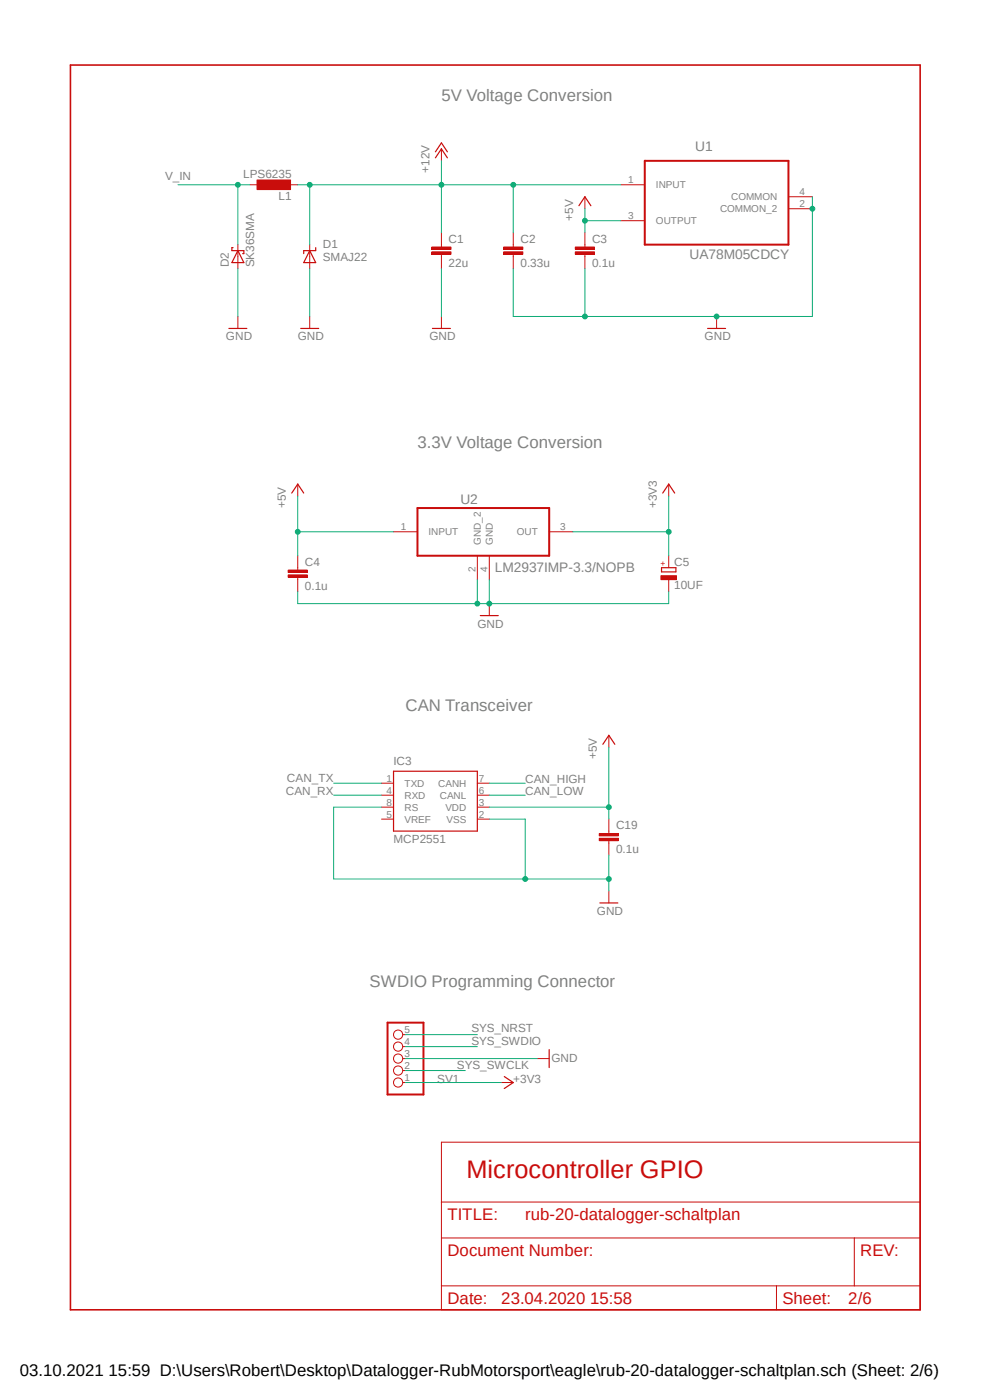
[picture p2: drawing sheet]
<svg xmlns="http://www.w3.org/2000/svg" width="210mm" height="297mm" viewBox="0 0 210 297" stroke-linecap="round" stroke-linejoin="round" font-family="sans-serif">
<path d="M14.4 13.5l181.1 265M195.5 13.5l-181.1 265" fill="none" stroke="#fff" stroke-width=".21"/>
<path d="M14.9 13.8h180.3v264.1h-180.3z" fill="none" stroke="#c90d0c" stroke-width=".34"/>
<g fill="none" stroke="#c90d0c" stroke-width=".21">
<path d="M80.9 166.2h2.6M80.9 168.7h2.6M80.9 171.2h2.6M80.9 173.8h2.6M101.3 166.2h2.5M101.3 168.7h2.5M101.3 171.2h2.5M101.3 173.8h2.5M129.2 176.3v.5M129.2 178.4v.5M93.6 242.3h101.6v35.6h-101.6zM93.6 255h101.6"/>
<path d="M93.6 262.6h101.6M93.6 272.8h101.6M164.7 272.8v5.1M181.2 262.6v10.2"/>
</g>
<path d="M83.5 163.6h17.8v12.7h-17.8z" fill="none" stroke="#c90d0c" stroke-width=".25"/>
<path d="M127.1 177.8h4.1v.6h-4.1z" fill-rule="evenodd" fill="#c90d0c"/>
<path d="M127.1 177.8h4.1v.6h-4.1z" fill="none" stroke="#c90d0c" stroke-width=".21"/>
<path d="M127.1 176.8h4.1v.5h-4.1z" fill-rule="evenodd" fill="#c90d0c"/>
<g fill="none" stroke="#c90d0c" stroke-width=".21">
<path d="M131.7 39.2h5.1M108.9 51.9v.5M108.9 53.9v.5M131.7 46.8h5.1M167.3 41.7h5M167.3 44.3h5M50.5 67.1v2.6M65.7 67.1v2.6M93.6 67.1v2.6M152 67.1v2.6M129.2 156v2.5M127.1 176.8h4.1v.5h-4.1z"/>
<path d="M129.2 173.8v2.5M129.2 178.9v2.5M129.2 189v2.6M85.5 219.5h.5M85.5 229.7h.5M85.5 227.1h.5M85.5 224.6h.5M85.5 222h.5M106.3 229.7h2.6M114 224.6h2.5"/>
<circle cx="84.5" cy="219.5" r=".98"/>
<circle cx="84.5" cy="227.1" r=".98"/>
<circle cx="84.5" cy="229.7" r=".98"/>
<circle cx="84.5" cy="224.6" r=".98"/>
<circle cx="84.5" cy="222" r=".98"/>
</g>
<path d="M48.6 69.7h3.8M63.8 69.7h3.8M91.7 69.7h3.8M150.1 69.7h3.8M127.9 157.9l1.3-1.9 1.2 1.9M127.3 191.6h3.8M107 228.4l1.9 1.3-1.9 1.2M116.5 222.7v3.8" fill="none" stroke="#c90d0c" stroke-width=".25"/>
<path d="M136.8 34.1h30.5v17.8h-30.5zM82.2 217h7.6v15.2h-7.6z" fill="none" stroke="#c90d0c" stroke-width=".42"/>
<path d="M106.8 53.4h4.1v.5h-4.1z" fill-rule="evenodd" fill="#c90d0c"/>
<path d="M106.8 53.4h4.1v.5h-4.1z" fill="none" stroke="#c90d0c" stroke-width=".21"/>
<path d="M106.8 52.4h4.1v.5h-4.1z" fill-rule="evenodd" fill="#c90d0c"/>
<path d="M106.8 52.4h4.1v.5h-4.1zM108.9 49.4v2.5M108.9 54.4v2.6M124.1 51.9v.5M124.1 53.9v.5" fill="none" stroke="#c90d0c" stroke-width=".21"/>
<path d="M122 53.4h4.1v.5h-4.1z" fill-rule="evenodd" fill="#c90d0c"/>
<path d="M122 53.4h4.1v.5h-4.1z" fill="none" stroke="#c90d0c" stroke-width=".21"/>
<path d="M122 52.4h4.1v.5h-4.1z" fill-rule="evenodd" fill="#c90d0c"/>
<path d="M93.6 31.6v2.5M50.5 51.9v5.1M65.7 51.9v5.1M122 52.4h4.1v.5h-4.1zM124.1 41.7v2.6M124.1 49.4v2.5M124.1 54.4v2.6" fill="none" stroke="#c90d0c" stroke-width=".21"/>
<path d="M92.4 33.5l1.2-1.9 1.3 1.9M92.4 32.2l1.2-1.9 1.3 1.9M49.4 52.5h-.2v.7h2.5v.6h-.2M50.5 53.2l1.2 2.5h-2.5zM65.7 53.2l1.3 2.5h-2.6zM67 52.5v.7h-2.6v.6M122.8 43.6l1.3-1.9 1.2 1.9" fill="none" stroke="#c90d0c" stroke-width=".25"/>
<path d="M54.5 38.2h7.1v2h-7.1z" fill-rule="evenodd" fill="#c90d0c"/>
<path d="M53 39.2h2.5M54.5 38.2h7.1v2h-7.1zM60.6 39.2h2.6M63.2 102.7v2.5M83.5 112.8h5.1M101.3 117.9v5.1M103.8 117.9v5.1M116.5 112.8h5M141.9 102.7v2.5M63.2 120.4v.5M63.2 122.5v.5M103.8 128.1v2.5" fill="none" stroke="#c90d0c" stroke-width=".21"/>
<path d="M88.6 107.8h27.9v10.1h-27.9z" fill="none" stroke="#c90d0c" stroke-width=".42"/>
<path d="M61.9 104.6l1.3-1.9 1.2 1.9M140.6 104.6l1.3-1.9 1.2 1.9M101.9 130.6h3.8" fill="none" stroke="#c90d0c" stroke-width=".25"/>
<path d="M61.1 122h4.1v.5h-4.1z" fill-rule="evenodd" fill="#c90d0c"/>
<path d="M61.1 122h4.1v.5h-4.1z" fill="none" stroke="#c90d0c" stroke-width=".21"/>
<path d="M61.1 120.9h4.1v.6h-4.1z" fill-rule="evenodd" fill="#c90d0c"/>
<path d="M63.2 117.9v2.5M61.1 120.9h4.1v.6h-4.1zM63.2 123v2.5" fill="none" stroke="#c90d0c" stroke-width=".21"/>
<path d="M140.3 120.4h3.1v.9h-3.1z" fill="none" stroke="#c90d0c" stroke-width=".25"/>
<path d="M140.2 122.1h3.3v.9h-3.3z" fill-rule="evenodd" fill="#c90d0c"/>
<path d="M93.6 51.9v.5M93.6 53.9v.5M141.9 117.9v2.5M140.2 122.1h3.3v.9h-3.3zM141.9 123v2.5" fill="none" stroke="#c90d0c" stroke-width=".21"/>
<path d="M91.6 53.4h4.1v.5h-4.1z" fill-rule="evenodd" fill="#c90d0c"/>
<path d="M91.6 53.4h4.1v.5h-4.1z" fill="none" stroke="#c90d0c" stroke-width=".21"/>
<path d="M91.6 52.4h4.1v.5h-4.1z" fill-rule="evenodd" fill="#c90d0c"/>
<path d="M91.6 52.4h4.1v.5h-4.1zM93.6 49.4v2.5M93.6 54.4v2.6" fill="none" stroke="#c90d0c" stroke-width=".21"/>
<path d="M80.9 171.2h-10.1v15.3h40.6M129.2 181.4v7.6" fill="none" stroke="#0dab76" stroke-width=".21"/>
<circle cx="129.2" cy="186.5" r=".51" fill="#0dab76"/>
<g fill="none" stroke="#0dab76" stroke-width=".21">
<path d="M103.8 173.8h7.6v12.7h17.8"/>
<circle cx="129.2" cy="186.5" r=".51"/>
</g>
<circle cx="111.4" cy="186.5" r=".51" fill="#0dab76"/>
<g fill="none" stroke="#0dab76" stroke-width=".21">
<path d="M172.3 41.7v25.4h-20.3M86 224.6h28"/>
<circle cx="111.4" cy="186.5" r=".51"/>
</g>
<circle cx="172.3" cy="44.3" r=".51" fill="#0dab76"/>
<g fill="none" stroke="#0dab76" stroke-width=".21">
<path d="M124.1 57v10.1h27.9"/>
<circle cx="172.3" cy="44.3" r=".51"/>
</g>
<circle cx="152" cy="67.1" r=".51" fill="#0dab76"/>
<g fill="none" stroke="#0dab76" stroke-width=".21">
<path d="M108.9 57v10.1h15.2"/>
<circle cx="152" cy="67.1" r=".51"/>
</g>
<circle cx="124.1" cy="67.1" r=".51" fill="#0dab76"/>
<g fill="none" stroke="#0dab76" stroke-width=".21">
<path d="M50.5 57v10.1M65.7 57v10.1M93.6 57v10.1M101.3 123v5.1h2.5v-5.1"/>
<circle cx="124.1" cy="67.1" r=".51"/>
</g>
<circle cx="103.8" cy="128.1" r=".51" fill="#0dab76"/>
<g fill="none" stroke="#0dab76" stroke-width=".21">
<path d="M63.2 125.5v2.6h38.1"/>
<circle cx="103.8" cy="128.1" r=".51"/>
</g>
<circle cx="101.3" cy="128.1" r=".51" fill="#0dab76"/>
<g fill="none" stroke="#0dab76" stroke-width=".21">
<path d="M141.9 125.5v2.6h-38.1M129.2 158.5v15.3M103.8 171.2h25.4"/>
<circle cx="101.3" cy="128.1" r=".51"/>
</g>
<circle cx="129.2" cy="171.2" r=".51" fill="#0dab76"/>
<g fill="none" stroke="#0dab76" stroke-width=".21">
<path d="M124.1 44.3v5.1M124.1 46.8h7.6"/>
<circle cx="129.2" cy="171.2" r=".51"/>
</g>
<circle cx="124.1" cy="46.8" r=".51" fill="#0dab76"/>
<g fill="none" stroke="#0dab76" stroke-width=".21">
<path d="M63.2 112.8h20.3M63.2 105.2v12.7"/>
<circle cx="124.1" cy="46.8" r=".51"/>
</g>
<circle cx="63.2" cy="112.8" r=".51" fill="#0dab76"/>
<g fill="none" stroke="#0dab76" stroke-width=".21">
<path d="M121.5 112.8h20.4M141.9 105.2v12.7M70.8 168.7h10.1M70.8 166.2h10.1M103.8 168.7h7.6M103.8 166.2h7.6M86 219.5h15.3M86 222h15.3M86 229.7h20.3"/>
<circle cx="63.2" cy="112.8" r=".51"/>
</g>
<circle cx="141.9" cy="112.8" r=".51" fill="#0dab76"/>
<g fill="none" stroke="#0dab76" stroke-width=".21">
<path d="M93.6 34.1v5.1h38.1M108.9 39.2v10.2M86 227.1h12.7"/>
<circle cx="141.9" cy="112.8" r=".51"/>
</g>
<circle cx="108.9" cy="39.2" r=".51" fill="#0dab76"/>
<g fill="none" stroke="#0dab76" stroke-width=".21">
<path d="M93.6 39.2v10.2"/>
<circle cx="108.9" cy="39.2" r=".51"/>
</g>
<circle cx="93.6" cy="39.2" r=".51" fill="#0dab76"/>
<g fill="none" stroke="#0dab76" stroke-width=".21">
<path d="M63.2 39.2h30.4M65.7 39.2v12.7"/>
<circle cx="93.6" cy="39.2" r=".51"/>
</g>
<circle cx="65.7" cy="39.2" r=".51" fill="#0dab76"/>
<g fill="none" stroke="#0dab76" stroke-width=".21">
<path d="M37.8 39.2h15.2M50.5 39.2v12.7"/>
<circle cx="65.7" cy="39.2" r=".51"/>
</g>
<circle cx="50.5" cy="39.2" r=".51" fill="#0dab76"/>
<circle cx="50.5" cy="39.2" r=".51" fill="none" stroke="#0dab76" stroke-width=".21"/>
<text font-size="5.4" fill="#c90d0c" x="99" y="249.9">Microcontroller GPIO</text>
<g font-size="3.6" fill="#808080">
<text x="93.6" y="21.4">5V Voltage Conversion</text>
<text x="88.6" y="95.1">3.3V Voltage Conversion</text>
<text x="86" y="150.9">CAN Transceiver</text>
<text x="78.4" y="209.3">SWDIO Programming Connector</text>
</g>
<g font-size="3.6" fill="#c90d0c">
<text x="94.9" y="258.8">TITLE:</text>
<text x="111.4" y="258.8">rub-20-datalogger-schaltplan</text>
<text x="94.9" y="266.4">Document Number:</text>
<text x="182.5" y="266.4">REV:</text>
<text x="94.9" y="276.6">Date:</text>
<text x="106.3" y="276.6">23.04.2020 15:58</text>
<text x="166" y="276.6">Sheet:</text>
<text x="180" y="276.6">2/6</text>
</g>
<text font-size="3.6" x="4.2" y="291.8">03.10.2021 15:59 D:\Users\Robert\Desktop\Datalogger-RubMotorsport\eagle\rub-20-datalogger-schaltplan.sch (Sheet: 2/6)</text>
<g font-size="2.9" fill="#808080">
<text x="147.5" y="32">U1</text>
<text x="146.3" y="54.9">UA78M05CDCY</text>
<text x="97.7" y="106.8">U2</text>
<text x="105" y="121.4">LM2937IMP-3.3/NOPB</text>
</g>
<g font-size="2.5" fill="#808080">
<text x="35" y="38.2">V_IN</text>
<text x="51.6" y="37.7">LPS6235</text>
<text x="91.1" y="36.7" transform="rotate(-90 91.1 36.7)">+12V</text>
<text x="59.1" y="42.5">L1</text>
<text x="121.6" y="46.8" transform="rotate(-90 121.6 46.8)">+5V</text>
<text x="68.5" y="52.5">D1</text>
<text x="95.2" y="51.5">C1</text>
<text x="110.4" y="51.5">C2</text>
<text x="125.6" y="51.5">C3</text>
<text x="48.6" y="56.7" transform="rotate(-90 48.6 56.7)">D2</text>
<text x="53.9" y="56.7" transform="rotate(-90 53.9 56.7)">SK36SMA</text>
<text x="68.5" y="55.3">SMAJ22</text>
<text x="95.2" y="56.6">22u</text>
<text x="110.4" y="56.6">0.33u</text>
<text x="125.6" y="56.6">0.1u</text>
<text x="47.9" y="72.2">GND</text>
<text x="63.2" y="72.2">GND</text>
<text x="91.1" y="72.2">GND</text>
<text x="149.5" y="72.2">GND</text>
<text x="60.6" y="107.8" transform="rotate(-90 60.6 107.8)">+5V</text>
<text x="139.3" y="107.8" transform="rotate(-90 139.3 107.8)">+3V3</text>
<text x="143" y="120">C5</text>
<text x="64.7" y="125.1">0.1u</text>
<text x="64.7" y="120.1">C4</text>
<text x="143" y="125.1">10UF</text>
<text x="101.3" y="133.1">GND</text>
<text x="126.6" y="161.1" transform="rotate(-90 126.6 161.1)">+5V</text>
<text x="60.9" y="165.9">CAN_TX</text>
<text x="83.5" y="162.4">IC3</text>
<text x="111.4" y="166.2">CAN_HIGH</text>
<text x="60.6" y="168.7">CAN_RX</text>
<text x="111.4" y="168.7">CAN_LOW</text>
<text x="83.5" y="178.9">MCP2551</text>
<text x="130.7" y="175.9">C19</text>
<text x="130.7" y="181">0.1u</text>
<text x="126.6" y="194.1">GND</text>
<text x="100" y="219">SYS_NRST</text>
<text x="100" y="221.8">SYS_SWDIO</text>
<text x="96.9" y="226.9">SYS_SWCLK</text>
<text x="117" y="225.3">GND</text>
<text x="92.8" y="229.7">SV1</text>
<text x="108.9" y="229.7">+3V3</text>
</g>
<g font-size="2.1" fill="#808080">
<text x="133.3" y="38.9">1</text>
<text x="139.1" y="40">INPUT</text>
<text x="169.6" y="41.4">4</text>
<text x="133.3" y="46.5">3</text>
<text x="139.1" y="47.6">OUTPUT</text>
<text x="152.7" y="45">COMMON_2</text>
<text x="155.1" y="42.5">COMMON</text>
<text x="169.6" y="43.9">2</text>
<text x="85" y="112.5">1</text>
<text x="90.9" y="113.6">INPUT</text>
<text x="109.6" y="113.6">OUT</text>
<text x="118.8" y="112.5">3</text>
<text x="102" y="115.6" transform="rotate(-90 102 115.6)">GND_2</text>
<text x="104.6" y="115.6" transform="rotate(-90 104.6 115.6)">GND</text>
<text x="100.9" y="121.5" transform="rotate(-90 100.9 121.5)">2</text>
<text x="103.4" y="121.5" transform="rotate(-90 103.4 121.5)">4</text>
<text x="82" y="165.8">1</text>
<text x="85.8" y="166.9">TXD</text>
<text x="93" y="166.9">CANH</text>
<text x="101.6" y="165.8">7</text>
<text x="82" y="170.9">8</text>
<text x="82" y="168.4">4</text>
<text x="82" y="173.4">5</text>
<text x="85.8" y="172">RS</text>
<text x="85.8" y="169.5">RXD</text>
<text x="93.3" y="169.5">CANL</text>
<text x="94.5" y="172">VDD</text>
<text x="101.6" y="168.4">6</text>
<text x="101.6" y="170.9">3</text>
<text x="101.6" y="173.4">2</text>
<text x="85.8" y="174.5">VREF</text>
<text x="94.7" y="174.5">VSS</text>
<text x="85.8" y="221.7">4</text>
<text x="85.8" y="219.1">5</text>
<text x="85.8" y="226.7">2</text>
<text x="85.8" y="224.2">3</text>
<text x="85.8" y="229.3">1</text>
</g>
<text font-size="1.8" fill="#c90d0c" x="141.3" y="120.1" transform="rotate(-90 141.3 120.1)">+</text>
</svg>
